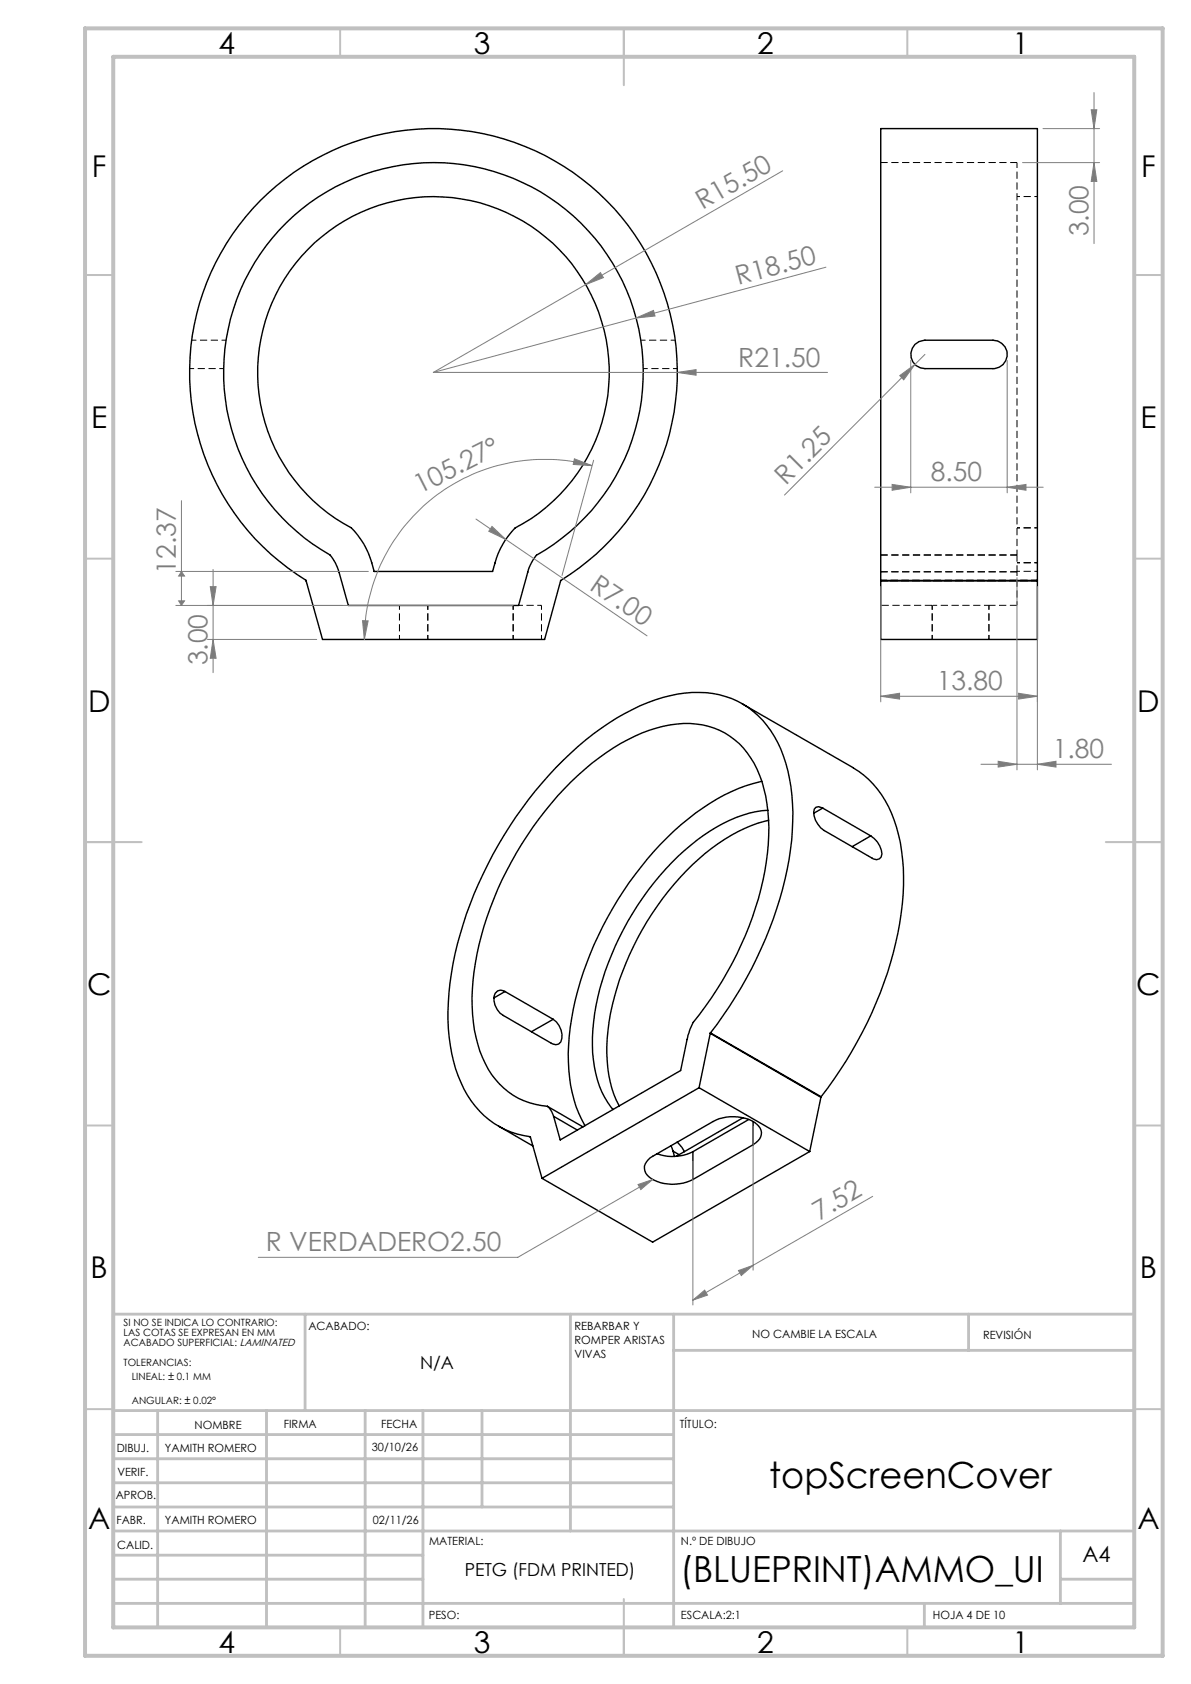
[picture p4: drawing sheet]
<svg xmlns="http://www.w3.org/2000/svg" width="210mm" height="297mm" viewBox="0 0 210 297" stroke-linecap="round" stroke-linejoin="round" font-family="sans-serif">
<g fill="none" stroke="#000" stroke-width=".18" stroke-dasharray="1.3 .6" stroke-dashoffset=".5" stroke-linecap="butt">
<path d="M39.4 65h-6M39.9 60h-6.1M119.1 60h-6.1M119.4 65h-6M70.4 106.8v6M75.4 112.8v-6M90.5 112.8v-6M91.5 106.8h4M95.5 112.8v-6M164.4 112.8v-6M164.5 106.8h9.8M174.4 112.8v-6"/>
<path d="M179.3 100.9v5.9"/>
</g>
<g fill="none" stroke="#000" stroke-width=".25">
<path d="M45.9 35.3a43 43 0 0 1 64.3 3.8 43 43 0 0 1-11.4 63.3l-2.8 10.4h-39.1l-2.9-10.4a43.1 43.1 0 0 1-8.1-67.1zM50.5 39.3a37 37 0 0 1 55.5 4.1 37 37 0 0 1-11.4 54.5 8.1 8.1 0 0 0-1.5 3l-1.7 5.9h-30l-1.6-5.9a8.1 8.1 0 0 0-1.6-3 37 37 0 0 1-7.7-58.6zM54.3 44a31 31 0 0 1 47 3.2 31 31 0 0 1-10.5 45.9 15.2 15.2 0 0 0-3.9 7.7h-20.9a15.3 15.3 0 0 0-4.1-7.7 31 31 0 0 1-7.6-49.1zM161.3 60.7l.7-.4 1.1-.3h12a2.5 2.5 0 0 1 2.5 2.5 2.5 2.5 0 0 1-2.5 2.5h-12a2.5 2.5 0 0 1-2.3-1.5 2.5 2.5 0 0 1 .5-2.8zM155.3 102.4v-79.7h27.6v79.7M155.3 102.4h.1M155.3 102.4v10.4h27.6v-10.4M155.3 102.4h27.6M182.9 102.4h.1M130.9 124.1l19.5 11.3a17.4 17.4 0 0 1 7.7 10.5 39.1 39.1 0 0 1 .2 18.6 70.3 70.3 0 0 1-13.5 28.9M134.3 137.8a32.5 32.5 0 0 0-14.2 7.6 60.6 60.6 0 0 0-19.6 35.8 29.8 29.8 0 0 0 1.5 15.1l1.2 2.2M135.4 142.9a22.8 22.8 0 0 0-12.5 5.3 50 50 0 0 0-18.2 32 24 24 0 0 0 1.4 12.4l1 1.8 1 1.3"/>
<path d="M135.5 144.7a30.1 30.1 0 0 0-14.5 8.9 50.6 50.6 0 0 0-13.8 28.1 22.2 22.2 0 0 0 2 13.3M145.1 142.5l-.8-.2-.4 .1a1.91 1.91 0 0 0-.1 2.3l.9 1.3 .6 .5 8.5 4.9a1.02 1.02 0 0 0 1.1 .1 1.02 1.02 0 0 0 .6-.9 4.2 4.2 0 0 0-2-3.2M145.1 142.5l8.4 4.9M145.1 142.5l-1.6 .9M153.5 147.4l-3.3 1.9M89 174.9a1.21 1.21 0 0 0-1.9 .9 3.5 3.5 0 0 0 1.7 3.3l8.4 4.9a1.13 1.13 0 0 0 1.2 .2 1.13 1.13 0 0 0 .7-1 3.6 3.6 0 0 0-1.6-3.4M89 174.9l8.5 4.9M89 174.9l-1.9 1.1M97.5 179.8l-3.8 2.2M87.9 198.6l6 3.5M96.5 195.1a13.2 13.2 0 0 1-11.4-8.6 30.2 30.2 0 0 1-1.3-16.6 60.6 60.6 0 0 1 20.6-35.3 29.6 29.6 0 0 1 14.9-6.9 13.2 13.2 0 0 1 14.2 8 29.3 29.3 0 0 1 1.6 16.3 60.8 60.8 0 0 1-12.9 28.3l-.9 2.3-1.3 6.2-21.2 12.2-1.2-4.1M96.5 195.1a3.7 3.7 0 0 1 1.1 1.8"/>
<path d="M96.5 195.1l6.3 3.7M97.6 196.9l4.2 2.4M123.3 191.8l-27.7 16M123.3 191.8l19.5 11.3M125.2 182.2l-1.9 9.6M125.2 182.2l19.5 11.3M125.3 182.2a69.1 69.1 0 0 0 14.3-34 33.9 33.9 0 0 0-1.9-16.1 15.5 15.5 0 0 0-13.2-9.9 25.9 25.9 0 0 0-14.4 3.7 58.9 58.9 0 0 0-19.2 18.2 67.7 67.7 0 0 0-11.7 31 31.4 31.4 0 0 0 2.6 17 15.4 15.4 0 0 0 11.7 8.5l2.1 7.2M125.3 182.2h-.1M125.3 182.2l19.5 11.2M131 197.1l-11.8 6.8M132 197.4l-9.8 5.7M132.8 197.8v4.1"/>
<path d="M144.7 193.5l-1.9 9.6M144.8 193.4l-.1 .1M118.3 202.1l.4 .9M118.7 203l.2 1M118.7 203l1.1 .7M119.4 201.4l.8 .9 .5 .8M122.2 203.1a8.1 8.1 0 0 1-6.3 .4M122.2 203.1v4.9M132.8 201.9a2.33 2.33 0 0 0 1.4-2.5 4.1 4.1 0 0 0-3.4-2.3 7.5 7.5 0 0 0-5.1 .7l-10.6 6.1a2.13 2.13 0 0 0-1 3.3 7.1 7.1 0 0 0 7.5 1.1l.6-.3M132.8 201.9l-10.6 6.1M142.8 203.1l-27.7 16-19.5-11.3"/>
</g>
<path d="M182.9 102.3h-27.6M182.9 102.4h-27.6" fill="none" stroke="#000" stroke-width=".18" stroke-dasharray="1.3 .6" stroke-dashoffset=".2" stroke-linecap="butt"/>
<path d="M179.3 28.7h-24M155.3 97.9h24M155.3 100.9h24M155.3 100.8h24M179.3 100.9v-3" fill="none" stroke="#000" stroke-width=".18" stroke-dasharray="1.3 .6" stroke-dashoffset=".1" stroke-linecap="butt"/>
<path d="M179.3 28.7v69.2" fill="none" stroke="#000" stroke-width=".18" stroke-dasharray="1.3 .6" stroke-dashoffset=".3" stroke-linecap="butt"/>
<path d="M182.9 34.7h-3.6M182.9 93.1h-3.6M182.9 99.3h-3.6M182.9 99.2h-3.6M182.9 100.8h-3.6" fill="none" stroke="#000" stroke-width=".18" stroke-dasharray="1.3 .6" stroke-dashoffset=".7" stroke-linecap="butt"/>
<path d="M155.3 106.8h9.2" fill="none" stroke="#000" stroke-width=".18" stroke-dasharray="1.3 .6" stroke-dashoffset="-.1" stroke-linecap="butt"/>
<path d="M174.3 106.8h5" fill="none" stroke="#000" stroke-width=".18" stroke-dasharray="1.3 .6" stroke-linecap="butt"/>
<g fill="none" stroke="#808080" stroke-width=".18">
<path d="M192.4 19.4h1l-.5 3.3zM192.9 16.3v26.7M138 30.1l-34.7 20.1M180.3 28.7h13.6M183.9 22.7h10M192.9 28.7l.5 3.3h-1zM103.3 50.2l2.6-2.1 .5 .9zM103.3 50.2l-26.9 15.5M112.1 56.1l3.1-1.4 .3 1zM145.6 47.1l-69.2 18.6M76.4 65.7h69.5M119.4 65.7l3.3-.5v1z"/>
<path d="M158.6 66.2l2.7-1.9-2 2.7zM160.6 63.5v23.4M163.1 62.5l-24.8 24.8M177.6 63.5v23.4M32 88.3v18.5M83.9 91.5l30.2 20.6M86.7 92.8l2.5 2.3-3-1.4zM101.3 80.9l3.1 1.2-3.3-.2zM104.4 82.1a31.8 31.8 0 0 0-40.2 30.7M104.7 81.2l-5.6 20.3M154.2 85.9h29.7M157.3 85.4l3.3 .5-3.3 .6z"/>
<path d="M177.6 85.9l3.3-.5v1.1zM31 106.8h59.5M31 100.8h33.9M31.5 106h1l-.5 .8zM32 100.8l.5 .8h-1zM36.6 112.8h19.2M37.1 103.5h1l-.5 3.3zM37.6 112.8l.5 3.3h-1zM37.6 100.4v18.2M63.9 109.5h1l-.7 3.3zM155.3 103.5v20.3M179.3 101.9v33.9"/>
<path d="M182.9 103.5v32.3M155.3 122.8l3.3-.5v1zM155.3 122.8h27.6M173 134.8h23M176 134.3l3.3 .5-3.3 .5zM179.6 122.3l3.3 .5-3.3 .5zM182.9 134.8l3.3-.5v1zM132.8 198.6v25.4M112.5 208.9l2.6-.9-2.1 1.8zM115.1 208l-23.8 13.8h-45.8M122.2 204.7v25.4M153.9 211l-21.1 12.2"/>
<path d="M122.2 229.3l2-1.8 .5 .9zM130.2 224.1l2.6-.9-2.1 1.8zM132.8 223.2l-10.6 6.1"/>
</g>
<g fill="none" stroke="#c0c0c0" stroke-width=".35">
<path d="M60 5v5M110 5v10M160 5v5M15 48.5h5M200 48.5h5M15 98.5h5M200 98.5h5M15 148.5h10M195 148.5h10M15 198.5h5M200 198.5h5M15 248.5h5"/>
<path d="M200 248.5h5M60 287v5M110 282v10M160 287v5"/>
</g>
<g fill="none" stroke="#c0c0c0" stroke-width=".5">
<path d="M53.8 231.8v17M100.6 231.8v38.2M118.8 231.8v55.2M118.8 238.2h81.2M170.8 231.8v6.4M200 231.8h-180v55.2M20 248.8h180M20 257.3h98.8M20 253h98.8M27.8 248.8v38.2M47 248.8v38.2M64.4 248.8v38.2"/>
<path d="M74.6 248.8v38.2M85 248.8v17M20 265.8h98.8M20 261.5h98.8M20 278.5h54.6M20 274.3h54.6M20 270h180M187 278.5h13M187 270v12.8M20 282.8h180M163 282.8v4.2"/>
</g>
<path d="M15 5h190v287h-190zM20 10h180v277h-180z" fill="none" stroke="#c0c0c0" stroke-width=".7"/>
<g fill="#808080">
<path d="M112.1 56.1l3.1-1.4 .3 1z"/>
<path d="M103.3 50.2l2.6-2.1 .5 .9z"/>
<path d="M158.6 66.2l2.7-1.9-2 2.7z"/>
<path d="M86.7 92.8l2.5 2.3-3-1.4z"/>
<path d="M119.4 65.7l3.3-.5v1z"/>
<path d="M179.6 122.3l3.3 .5-3.3 .5zM155.3 122.8l3.3-.5v1z"/>
<path d="M112.5 208.9l.5 .9 2.1-1.8zM157.3 85.4l3.3 .5-3.3 .6zM177.6 85.9l3.3-.5v1.1z"/>
<path d="M101.3 80.9l3.1 1.2-3.3-.2zM63.9 109.5h1l-.7 3.3z"/>
<path d="M122.2 229.3l2-1.8 .5 .9zM130.2 224.1l2.6-.9-2.1 1.8z"/>
<path d="M37.1 103.5h1l-.5 3.3zM37.6 112.8l.5 3.3h-1zM192.4 19.4h1l-.5 3.3zM192.9 28.7l.5 3.3h-1z"/>
<path d="M31.5 106h1l-.5 .8zM32 100.8l.5 .8h-1z"/>
<path d="M176 134.3l3.3 .5-3.3 .5zM182.9 134.8l3.3-.5v1z"/>
</g>
<g font-size="6.3">
<text x="135.6" y="262.4">topScreenCover</text>
<text x="119.9" y="279.1">(BLUEPRINT)AMMO_UI</text>
</g>
<g font-size="5.3">
<text x="38.5" y="9.5">4</text>
<text x="83.5" y="9.5">3</text>
<text x="133.5" y="9.5">2</text>
<text x="178.5" y="9.5">1</text>
<text x="16.2" y="31.2">F</text>
<text x="201.2" y="31.2">F</text>
<text x="16.1" y="75.5">E</text>
<text x="201.1" y="75.5">E</text>
<text x="15.5" y="125.5">D</text>
<text x="200.5" y="125.5">D</text>
<text x="15.4" y="175.5">C</text>
<text x="200.4" y="175.5">C</text>
<text x="16" y="225.5">B</text>
<text x="201" y="225.5">B</text>
<text x="15.5" y="269.7">A</text>
<text x="200.5" y="269.7">A</text>
<text x="38.5" y="291.5">4</text>
<text x="83.5" y="291.5">3</text>
<text x="133.5" y="291.5">2</text>
<text x="178.5" y="291.5">1</text>
</g>
<g font-size="4.7" fill="#808080">
<text x="123.9" y="37.1" transform="rotate(-30 123.9 37.1)">R15.50</text>
<text x="191.9" y="41.7" transform="rotate(-90 191.9 41.7)">3.00</text>
<text x="130.2" y="50.2" transform="rotate(-15 130.2 50.2)">R18.50</text>
<text x="130.2" y="64.7">R21.50</text>
<text x="74" y="87.2" transform="rotate(-27 74 87.2)">105.27°</text>
<text x="138.5" y="85.7" transform="rotate(-45 138.5 85.7)">R1.25</text>
<text x="164.1" y="84.9">8.50</text>
<text x="31" y="101.2" transform="rotate(-90 31 101.2)">12.37</text>
<text x="103.8" y="103.9" transform="rotate(34 103.8 103.9)">R7.00</text>
<text x="36.6" y="117.3" transform="rotate(-90 36.6 117.3)">3.00</text>
<text x="165.2" y="121.8">13.80</text>
<text x="185.7" y="133.8">1.80</text>
<text x="144.4" y="215.3" transform="rotate(-30 144.4 215.3)">7.52</text>
<text x="46.9" y="220.7">R VERDADERO2.50</text>
</g>
<text font-size="3.9" x="190.9" y="275.5">A4</text>
<g font-size="3.2">
<text x="74.1" y="241.4">N/A</text>
<text x="81.9" y="277.9">PETG (FDM PRINTED)</text>
</g>
<g font-size="2">
<text x="54.4" y="234.6">ACABADO:</text>
<text x="101.3" y="234.5">REBARBAR Y</text>
<text x="101.3" y="237">ROMPER ARISTAS</text>
<text x="101.3" y="239.5">VIVAS</text>
<text x="132.6" y="236">NO CAMBIE LA ESCALA</text>
<text x="173.3" y="236.2">REVISIÓN</text>
<text x="34.3" y="252">NOMBRE</text>
<text x="50" y="251.9">FIRMA</text>
<text x="67.2" y="251.9">FECHA</text>
<text x="119.9" y="251.9">TÍTULO:</text>
<text x="20.6" y="256.1">DIBUJ.</text>
<text x="29.1" y="256.1">YAMITH ROMERO</text>
<text x="65.6" y="255.9">30/10/26</text>
<text x="20.7" y="260.3">VERIF.</text>
<text x="20.4" y="264.4">APROB.</text>
<text x="20.5" y="268.8">FABR.</text>
<text x="29.1" y="268.8">YAMITH ROMERO</text>
<text x="65.7" y="268.7">02/11/26</text>
<text x="20.7" y="273.1">CALID.</text>
<text x="75.6" y="272.5">MATERIAL:</text>
<text x="120.1" y="272.5">N.º DE DIBUJO</text>
<text x="75.6" y="285.5">PESO:</text>
<text x="120.1" y="285.6">ESCALA:2:1</text>
<text x="164.5" y="285.6">HOJA 4 DE 10</text>
</g>
<g font-size="1.8">
<text x="21.8" y="233.9">SI NO SE INDICA LO CONTRARIO:</text>
<text x="21.8" y="235.7">LAS COTAS SE EXPRESAN EN MM</text>
<text x="21.8" y="237.4">ACABADO SUPERFICIAL: LAMINATED</text>
<text x="21.8" y="240.9">TOLERANCIAS:</text>
<text x="23.2" y="243.4">LINEAL: ± 0.1 MM</text>
<text x="23.2" y="247.7">ANGULAR: ± 0.02°</text>
</g>
</svg>
